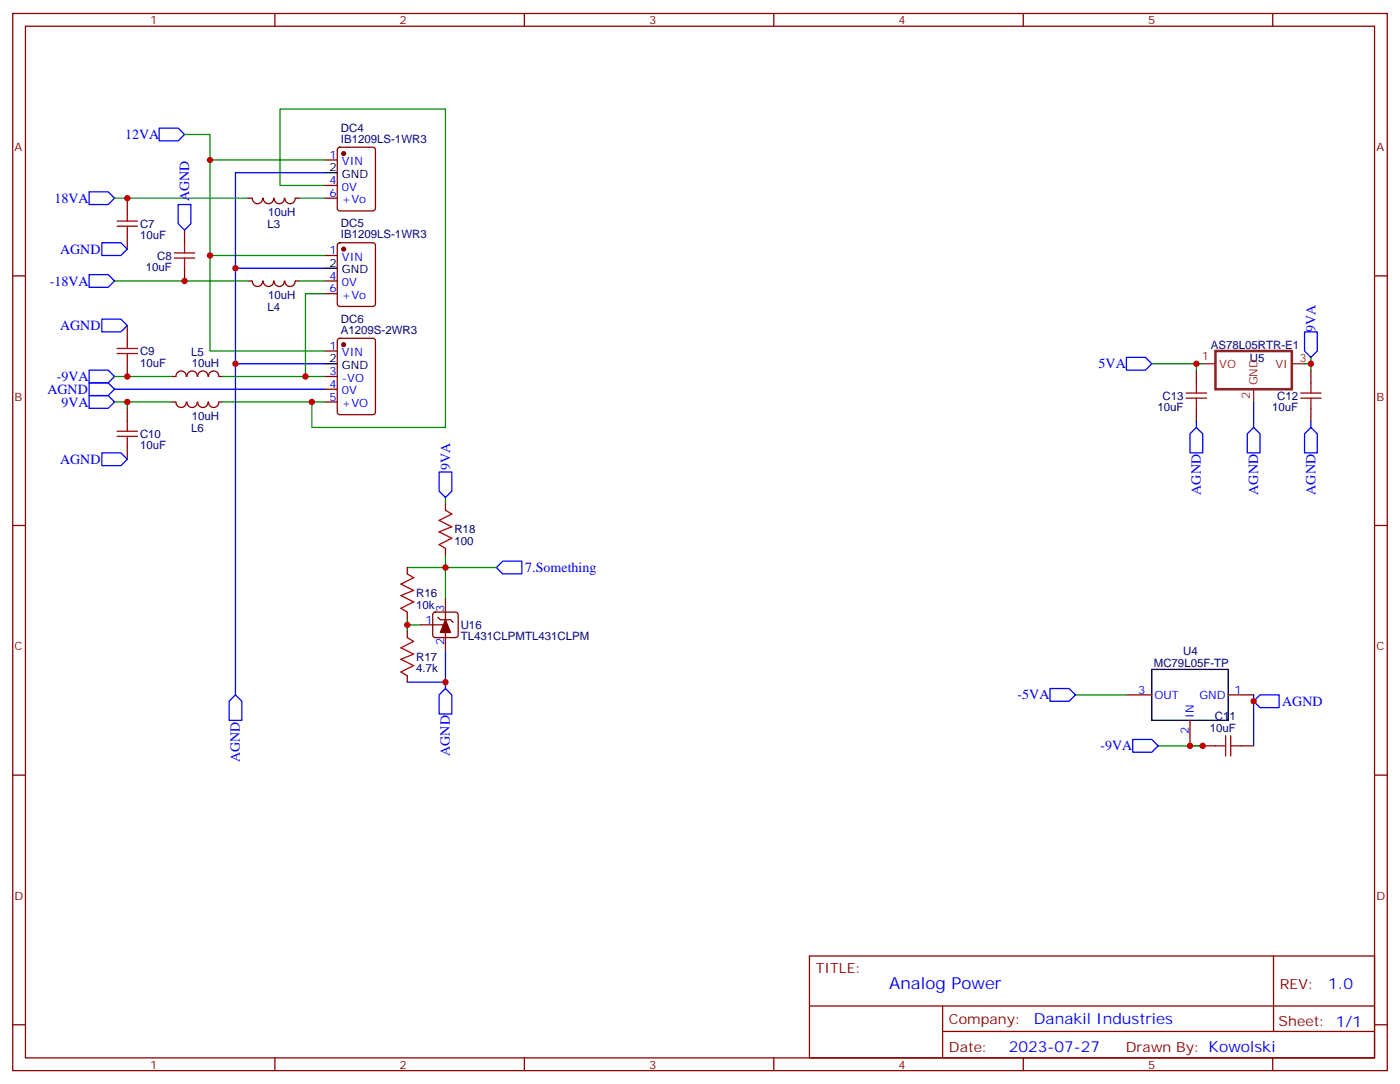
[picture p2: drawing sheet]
<svg xmlns="http://www.w3.org/2000/svg" width="388mm" height="300mm" viewBox="0 0 388 300" stroke-linecap="round" stroke-linejoin="round" font-family="sans-serif">
<g fill="none" stroke="#870000" stroke-width=".35">
<path d="M3.5 3.7h381v292.8h-381zM7.1 7.3h373.9v285.7h-373.9zM76.2 3.7v3.6M145.3 3.7v3.6M214.5 3.7v3.6M283.6 3.7v3.6M352.8 3.7v3.6M35.3 54.9v3.5M68.8 54.9h1M70 54.9a1.41 1.41 0 0 0 1.4 1.5 1.41 1.41 0 0 0 1.4-1.5M73 54.9a1.41 1.41 0 0 0 1.4 1.5 1.41 1.41 0 0 0 1.4-1.5M76 54.9a1.41 1.41 0 0 0 1.4 1.5 1.41 1.41 0 0 0 1.4-1.5"/>
<path d="M79 54.9a1.41 1.41 0 0 0 1.4 1.5 1.41 1.41 0 0 0 1.4-1.5M81.8 54.9h1.1M90 44.3h3.5M90 51.4h3.5M90 54.9h3.5M93.7 41l.5-.2h9.2l.6 .4 .1 16.5-.5 .7h-9.4l-.7-.4v-16.5zM3.5 76.4h3.6M35.3 65.5v3.5M51.2 63.7v3.5M51.2 74.3v3.5M68.8 77.8h1M70 77.8a1.41 1.41 0 0 0 1.4 1.6 1.41 1.41 0 0 0 1.4-1.6"/>
<path d="M73 77.8a1.41 1.41 0 0 0 1.4 1.6 1.41 1.41 0 0 0 1.4-1.6M76 77.8a1.41 1.41 0 0 0 1.4 1.6 1.41 1.41 0 0 0 1.4-1.6M79 77.8a1.41 1.41 0 0 0 1.4 1.6 1.41 1.41 0 0 0 1.4-1.6M81.8 77.8h1.1M90 70.8h3.5M90 77.8h3.5M93.7 67.4l.5-.2h9.2l.6 .5 .1 16.5-.5 .6-9.4 .1-.7-.5v-16.5zM381 76.4h3.5M35.3 90.2v3.5M90 81.4h3.5M90 97.2h3.5M93.7 93.9l.5-.2h9.2l.6 .4 .1 20.1-.5 .6-9.4 .1-.7-.5v-20z"/>
<path d="M35.3 100.8v3.5M35.3 113.1v3.5M47.6 111.3h1.1M47.6 104.3h1.1M48.8 111.4a1.41 1.41 0 0 0 1.4 1.5 1.41 1.41 0 0 0 1.4-1.5M51.6 104.3a1.41 1.41 0 0 0-1.4-1.5 1.41 1.41 0 0 0-1.4 1.5M51.8 111.4a1.41 1.41 0 0 0 1.5 1.5 1.41 1.41 0 0 0 1.4-1.5M54.7 104.3a1.41 1.41 0 0 0-1.4-1.6 1.41 1.41 0 0 0-1.5 1.6M54.8 111.4a1.41 1.41 0 0 0 1.4 1.5 1.41 1.41 0 0 0 1.4-1.5M57.6 104.3a1.41 1.41 0 0 0-1.4-1.6 1.41 1.41 0 0 0-1.4 1.6M57.8 111.4a1.41 1.41 0 0 0 1.4 1.5 1.41 1.41 0 0 0 1.4-1.5M60.6 104.3a1.41 1.41 0 0 0-1.4-1.5 1.41 1.41 0 0 0-1.4 1.5"/>
<path d="M60.7 111.3h1M60.7 104.3h1M90 111.3h3.5M90 107.8h3.5M90 104.3h3.5M331.6 102.5v3.5M331.6 113.1v3.5M363.4 102.5v3.5M363.4 113.1v3.5M35.3 123.7v3.5M123.5 139.6v1.7M3.5 145.6h3.6"/>
<path d="M112.9 157.2v1.8M123.5 151.9v1.8M381 145.6h3.5M112.9 169.5v1.8M112.9 174.8v1.8M116.4 173.1h7.1M120.2 169.8l.4-.3h5.7l.5 .3 .2 .5v5.6l-.2 .5-.5 .2h-5.7l-.4-.2-.3-.5v-5.6zM121.4 171l.7 .7h2.8l.7 .7M123.5 166v14.1M112.9 187.2v1.7M312.2 192.5h7.1M329.8 199.5v7.1"/>
<path d="M340.4 192.5h7.1M3.5 214.7h3.6M333.4 206.6h3.5M344 206.6h3.5M381 214.7h3.5M224.4 264.8h156.6v28.2h-156.6zM224.4 278.6h156.5M261.3 278.6v14.2M353 264.8v20.9M3.5 283.8h3.6M76.2 293v3.5M145.3 293v3.5"/>
<path d="M214.5 293v3.5M261.3 285.7h119.6M283.6 293v3.5M352.8 293v3.5M381 283.8h3.5"/>
</g>
<g fill="none" stroke="#00f" stroke-width=".35">
<path d="M44.1 35.5h5.3l1.8 1.8-1.8 1.7h-5.3zM24.7 53.1h5.3l1.7 1.8-1.7 1.8h-5.3zM49.4 56.7h3.5v5.2l-1.7 1.8-1.8-1.8zM90 47.8h-24.7v144.7M24.7 76.1h5.3l1.7 1.7-1.7 1.8h-5.3zM28.2 67.2h5.3l1.8 1.8-1.8 1.8h-5.3zM65.3 74.3h24.7M28.2 88.4h5.3l1.8 1.8-1.8 1.7h-5.3zM312.2 99h5.3l1.8 1.8-1.8 1.7h-5.3zM361.6 91.9h3.5v5.3l-1.7 1.8-1.8-1.8zM24.7 106h5.3l1.7 1.8-1.7 1.8h-5.3zM24.7 102.5h5.3l1.7 1.8-1.7 1.7h-5.3z"/>
<path d="M24.7 109.6h5.3l1.7 1.7-1.7 1.8h-5.3zM31.7 107.8h58.3M65.3 100.8h24.7M331.6 118.4l1.8 1.8v5.2h-3.6v-5.2zM331.6 116.6v1.8M347.5 118.4l1.7 1.8v5.2h-3.5v-5.2zM347.5 111.3v7.1M363.4 118.4l1.7 1.8v5.2h-3.5v-5.2zM363.4 116.6v1.8M28.2 125.4h5.3l1.8 1.8-1.8 1.8h-5.3zM121.7 130.7h3.5v5.3l-1.7 1.8-1.8-1.8zM139.3 155.4h5.3v3.6h-5.3l-1.7-1.8z"/>
<path d="M65.3 192.5l1.7 1.7v5.3h-3.5v-5.3zM112.9 188.9h10.6M123.5 190.7l1.7 1.8v5.3h-3.5v-5.3zM123.5 180.1v10.6M291 190.7h5.3l1.8 1.8-1.8 1.7h-5.3zM347.5 192.5v14.1M349.2 192.5h5.3v3.5h-5.3l-1.7-1.8zM314 204.8h5.3l1.7 1.8-1.7 1.8h-5.3z"/>
</g>
<g fill="#870000" stroke="#870000" stroke-width=".35">
<path d="M123.5 171.7l1.4 3.5h-2.8z"/>
<circle cx="95.2" cy="69" r=".53"/>
<circle cx="95.2" cy="42.5" r=".53"/>
<circle cx="95.2" cy="95.5" r=".53"/>
</g>
<path d="M90 47.8h3.5M90 74.3h3.5M90 100.8h3.5M319.3 185.4h21.1v14.1h-21.1z" fill="none" stroke="#000" stroke-width=".35"/>
<g fill="none" stroke="#008700" stroke-width=".35">
<path d="M51.2 37.3h7v59.9h31.8M31.7 54.9h37.1M58.2 44.3h31.8M82.9 54.9h7.1M90 51.4h-12.4v-21.2h45.9v88.2h-37.1v-7.1M31.7 77.8h37.1M58.2 70.8h31.8M82.9 77.8h7.1M90 81.4h-5.3v22.9h5.3M363.4 99v1.8h-1.8M31.7 104.3h15.9M31.7 111.3h15.9"/>
<path d="M35.3 111.3v1.8M61.7 104.3h23M61.7 111.3h28.3M319.3 100.8h14.1M331.6 100.8v1.7M363.4 100.8v1.7M123.5 137.8v1.8M112.9 157.2h10.6v8.8M123.5 153.7v3.5h14.1M112.9 171.3v1.8h3.5M112.9 173.1v1.7M298.1 192.5h14.1"/>
<path d="M321 206.6h12.4"/>
</g>
<g fill="none" stroke="#a10000" stroke-width=".35">
<path d="M35.3 58.4v2.8M32.5 62.7h5.6M32.5 61.2h5.6M35.3 62.7v2.8M48.3 71.5h5.7M48.3 70.1h5.7M51.2 67.2v2.9M51.2 71.5v2.8M32.5 97.9h5.6M32.5 96.5h5.6M35.3 93.7v2.8M35.3 97.9v2.9"/>
<path d="M32.5 119.5h5.6M35.3 116.6v2.9M328.8 110.3h5.6M328.8 108.9h5.6M331.6 106v2.9M331.6 110.3v2.8M360.5 110.3h5.7M360.5 108.9h5.7M363.4 106v2.9M363.4 110.3v2.8M32.5 120.9h5.6M35.3 120.9v2.8"/>
<path d="M112.9 159l1.8 1-3.6 1.8 3.6 1.7-3.6 1.5 3.6 1.7-3.6 1.8 1.8 1M123.5 141.3l1.7 1.1-3.5 1.7 3.5 1.8-3.5 1.4 3.5 1.8-3.5 1.7 1.8 1.1M112.9 176.6l1.8 1.1-3.6 1.7 3.6 1.8-3.6 1.4 3.6 1.8-3.6 1.7 1.8 1.1M336.9 206.6h2.8M339.7 203.8v5.6M341.1 203.8v5.6M341.1 206.6h2.9"/>
</g>
<path d="M336.9 97.2h21.2v10.6h-21.2z" fill="none" stroke="#8c2424" stroke-width=".71"/>
<path d="M333.4 100.8h3.5M347.5 107.8v3.5M358.1 100.8h3.5" fill="none" stroke="#8c2424" stroke-width=".35"/>
<g fill="#c00">
<circle cx="58.2" cy="70.8" r=".88"/>
<circle cx="58.2" cy="44.3" r=".88"/>
<circle cx="65.3" cy="74.3" r=".88"/>
<circle cx="65.3" cy="100.8" r=".88"/>
<circle cx="84.7" cy="104.3" r=".88"/>
<circle cx="86.4" cy="111.3" r=".88"/>
<circle cx="35.3" cy="54.9" r=".88"/>
<circle cx="51.2" cy="77.8" r=".88"/>
<circle cx="35.3" cy="111.3" r=".88"/>
<circle cx="35.3" cy="104.3" r=".88"/>
<circle cx="347.5" cy="194.2" r=".88"/>
<circle cx="329.8" cy="206.6" r=".88"/>
<circle cx="333.4" cy="206.6" r=".88"/>
<circle cx="363.4" cy="100.8" r=".88"/>
<circle cx="331.6" cy="100.8" r=".88"/>
<circle cx="123.5" cy="157.2" r=".88"/>
<circle cx="123.5" cy="188.9" r=".88"/>
<circle cx="112.9" cy="173.1" r=".88"/>
</g>
<text font-size="4.6" fill="#00f" x="246.5" y="273.8">Analog Power</text>
<g font-size="4.2" fill="#00f">
<text x="368.2" y="274.1">1.0</text>
<text x="286.5" y="283.6">Danakil Industries</text>
<text x="279.6" y="291.4">2023-07-27</text>
</g>
<g font-size="3.9" fill="#00f">
<text x="34.7" y="38.5">12VA</text>
<text x="15.1" y="56.2">18VA</text>
<text x="52.5" y="55.8" transform="rotate(-90 52.5 55.8)">AGND</text>
<text x="16.7" y="70.2">AGND</text>
<text x="13.8" y="79.1">-18VA</text>
<text x="16.7" y="91.4">AGND</text>
<text x="364.6" y="91.9" transform="rotate(-90 364.6 91.9)">9VA</text>
<text x="15.7" y="105.6">-9VA</text>
<text x="304.5" y="102">5VA</text>
<text x="13.1" y="109">AGND</text>
<text x="17" y="112.6">9VA</text>
<text x="16.7" y="128.4">AGND</text>
<text x="124.8" y="130.1" transform="rotate(-90 124.8 130.1)">9VA</text>
<text x="332.8" y="137" transform="rotate(-90 332.8 137)">AGND</text>
<text x="348.7" y="137" transform="rotate(-90 348.7 137)">AGND</text>
<text x="364.6" y="137" transform="rotate(-90 364.6 137)">AGND</text>
<text x="145.6" y="158.5">7.Something</text>
<text x="282.1" y="193.7">-5VA</text>
<text x="355.4" y="195.5">AGND</text>
<text x="124.7" y="209.3" transform="rotate(-90 124.7 209.3)">AGND</text>
<text x="305" y="207.9">-9VA</text>
<text x="66.5" y="211.1" transform="rotate(-90 66.5 211.1)">AGND</text>
</g>
<g font-size="3.9" fill="#800">
<text x="226.1" y="269.4">TITLE:</text>
<text x="354.8" y="274.1">REV:</text>
<text x="263" y="283.6">Company:</text>
<text x="354.4" y="284.2">Sheet: 1/1</text>
<text x="263" y="291.3">Date:</text>
<text x="312.1" y="291.3">Drawn By: Kowolski</text>
</g>
<g font-size="3.2" fill="#800">
<text x="41.6" y="6.7">1</text>
<text x="110.8" y="6.7">2</text>
<text x="179.9" y="6.7">3</text>
<text x="249.1" y="6.7">4</text>
<text x="318.2" y="6.7">5</text>
<text x="4.1" y="41.8">A</text>
<text x="381.5" y="41.8">A</text>
<text x="4.1" y="111">B</text>
<text x="381.5" y="111">B</text>
<text x="4.1" y="180.1">C</text>
<text x="381.5" y="180.1">C</text>
<text x="4.1" y="249.3">D</text>
<text x="381.5" y="249.3">D</text>
<text x="41.6" y="296">1</text>
<text x="110.8" y="296">2</text>
<text x="179.9" y="296">3</text>
<text x="249.1" y="296">4</text>
<text x="318.2" y="296">5</text>
</g>
<g font-size="3.2" fill="#000080">
<text x="94.5" y="39.5">IB1209LS-1WR3</text>
<text x="94.5" y="36.5">DC4</text>
<text x="74.3" y="60">10uH</text>
<text x="38.8" y="63.1">C7</text>
<text x="74.2" y="63.1">L3</text>
<text x="94.5" y="66">IB1209LS-1WR3</text>
<text x="94.5" y="62.9">DC5</text>
<text x="38.8" y="66.2">10uF</text>
<text x="43.6" y="71.9">C8</text>
<text x="40.4" y="75.1">10uF</text>
<text x="74.3" y="82.9">10uH</text>
<text x="74.2" y="86.1">L4</text>
<text x="94.5" y="89.4">DC6</text>
<text x="94.5" y="92.4">A1209S-2WR3</text>
<text x="38.8" y="101.5">10uF</text>
<text x="38.8" y="98.4">C9</text>
<text x="53" y="98.5">L5</text>
<text x="53.1" y="101.7">10uH</text>
<text x="335.6" y="96.6">AS78L05RTR-E1</text>
<text x="346.4" y="100.1">U5</text>
<text x="320.8" y="113.9">10uF</text>
<text x="322.3" y="110.7">C13</text>
<text x="352.6" y="113.9">10uF</text>
<text x="354" y="110.7">C12</text>
<text x="53" y="119.6">L6</text>
<text x="53.1" y="116.4">10uH</text>
<text x="38.8" y="124.5">10uF</text>
<text x="38.8" y="121.3">C10</text>
<text x="125.9" y="147.7">R18</text>
<text x="125.9" y="150.9">100</text>
<text x="115.4" y="165.4">R16</text>
<text x="115.4" y="168.6">10k</text>
<text x="127.7" y="177.4">TL431CLPMTL431CLPM</text>
<text x="127.7" y="174.3">U16</text>
<text x="115.4" y="183">R17</text>
<text x="319.8" y="184.8">MC79L05F-TP</text>
<text x="328" y="181.3">U4</text>
<text x="115.4" y="186.2">4.7k</text>
<text x="335.3" y="202.7">10uF</text>
<text x="336.7" y="199.5">C11</text>
</g>
<g font-size="3.2" fill="#00f">
<text x="91.3" y="44">1</text>
<text x="94.8" y="45.7">VIN</text>
<text x="91.3" y="51">4</text>
<text x="94.8" y="52.8">0V</text>
<text x="91.3" y="54.5">6</text>
<text x="94.8" y="56.3">+Vo</text>
<text x="91.3" y="70.4">1</text>
<text x="91.3" y="77.5">4</text>
<text x="94.8" y="72.2">VIN</text>
<text x="91.3" y="81">6</text>
<text x="94.8" y="79.2">0V</text>
<text x="94.8" y="82.8">+Vo</text>
<text x="91.3" y="96.9">1</text>
<text x="94.8" y="98.6">VIN</text>
<text x="91.3" y="107.5">4</text>
<text x="91.3" y="103.9">3</text>
<text x="94.8" y="105.7">-VO</text>
<text x="91.3" y="111">5</text>
<text x="94.8" y="112.7">+VO</text>
<text x="94.8" y="109.2">0V</text>
<text x="117.9" y="172.7">1</text>
<text x="123.1" y="169.5" transform="rotate(-90 123.1 169.5)">3</text>
<text x="123.1" y="178.6" transform="rotate(-90 123.1 178.6)">2</text>
<text x="315.5" y="192.1">3</text>
<text x="320" y="193.5">OUT</text>
<text x="332.4" y="193.5">GND</text>
<text x="342.2" y="192.1">1</text>
<text x="329.5" y="203.3" transform="rotate(-90 329.5 203.3)">2</text>
<text x="330.9" y="198.8" transform="rotate(-90 330.9 198.8)">IN</text>
</g>
<g font-size="3.2">
<text x="91.3" y="47.5">2</text>
<text x="94.8" y="49.2">GND</text>
<text x="91.3" y="73.9">2</text>
<text x="94.8" y="75.7">GND</text>
<text x="91.3" y="100.4">2</text>
<text x="94.8" y="102.2">GND</text>
</g>
<g font-size="3.2" fill="#8d2323">
<text x="333.1" y="99.7">1</text>
<text x="338" y="101.8">VO</text>
<text x="353.5" y="101.8">VI</text>
<text x="360.2" y="100.4">3</text>
<text x="348.5" y="106.8" transform="rotate(-90 348.5 106.8)">GND</text>
<text x="346.4" y="110.5" transform="rotate(-90 346.4 110.5)">2</text>
</g>
</svg>
